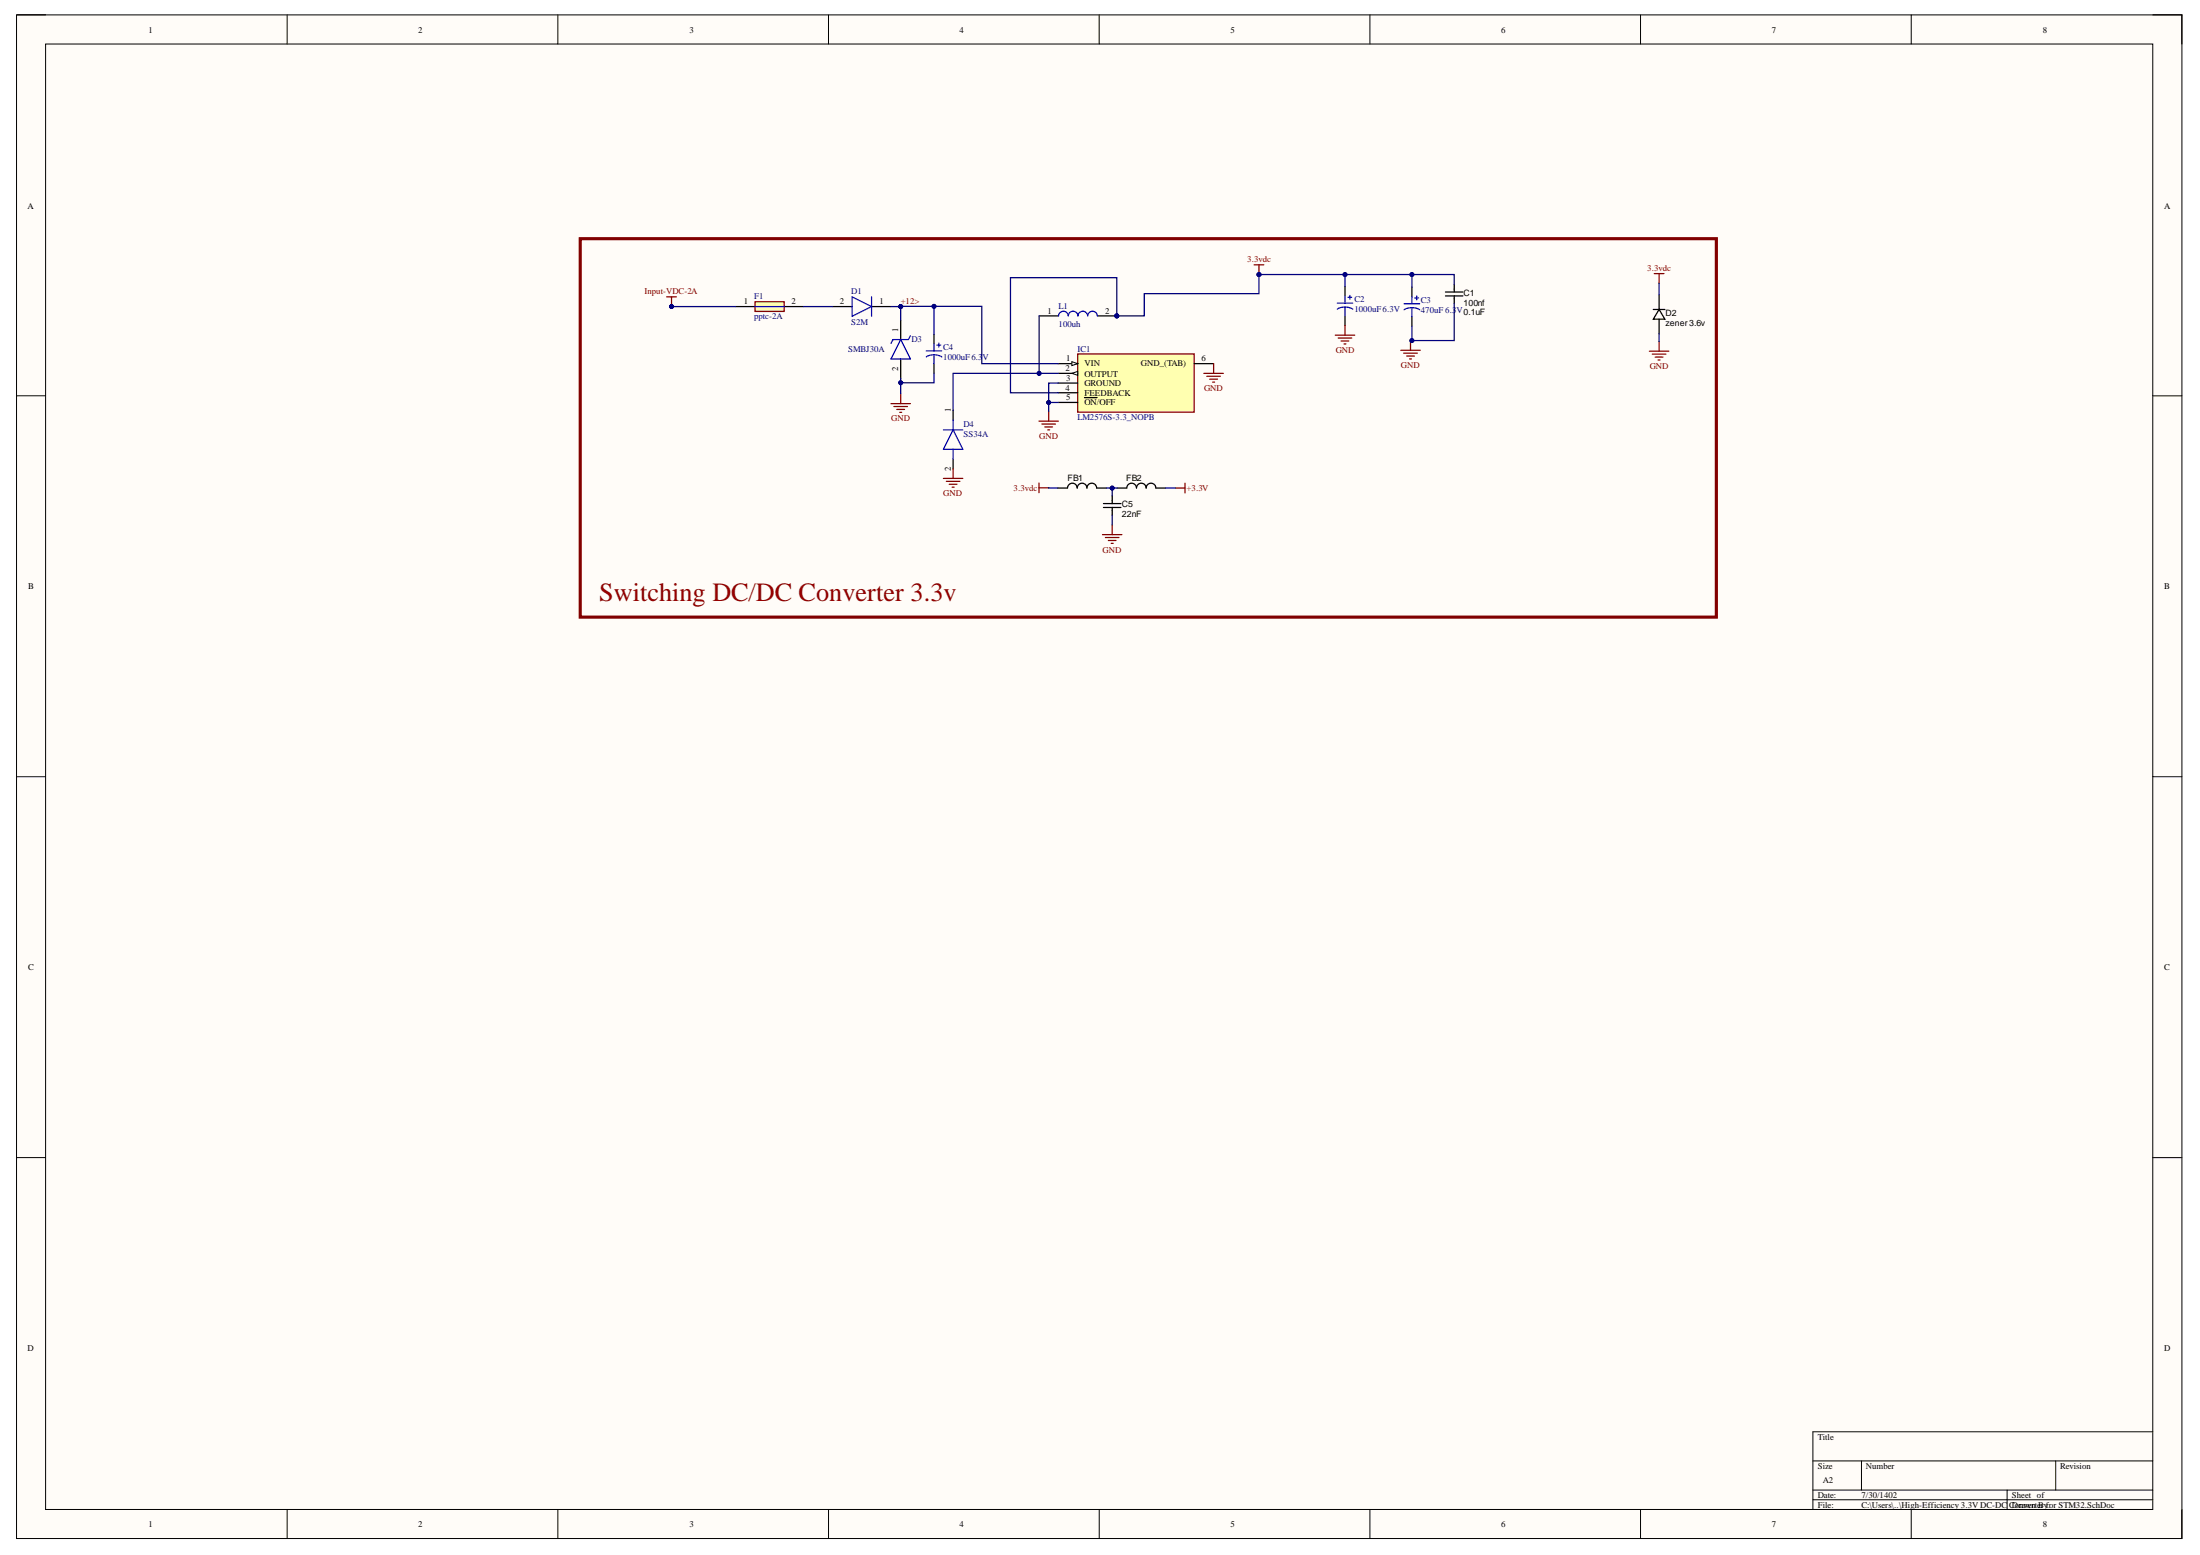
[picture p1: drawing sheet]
# Altium schematic sheet High-Efficiency 3.3V DC-DC Converter for STM32.SchDoc
size A2

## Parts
C1  100nf  value 0.1uF  [CAPC3316X185N]
C2  1000uF 6.3V  [CAP ALSMD POLY 8.3MM H9.0MM]
C3  470uF 6.3V  [CAP ALSMD POLY 6.3MM H5.8MM]
C4  1000uF 6.3V  [CAP ALSMD POLY 8.3MM H9.0MM]
C5  value 22nF  [CAPC3216X180N]  (hidden comment: 22nf_0805)
D1  S2M  [DIOM5336X265N]
D2  Manufacturer Part Number 1: zener 3.6v  [SOD80, LL-34]  (hidden comment: Mini MELF)
D3  SMBJ30A  [DIOM5436X261N]
D4  SS34A  [DIOM5026X262N]
F1  pptc-2A  [FUSC3216X75N]
FB1  fb_1K@100MHZ_0805  [FUSC3216X75N]  (value not drawn)
FB2  fb_1K@100MHZ_0805  [FUSC3216X75N]  (value not drawn)
IC1  LM2576S-3.3_NOPB  [TO170P1435X465-6N]
L1  100uh  [CD75NP221KC]

## Blocks framed on the sheet
Switching DC/DC Converter 3.3v: C1-C5 D1-D4 F1 FB1 FB2 IC1 L1

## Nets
3.3vdc: C1.1 C2.1 C3.1 D2.K FB1.1 IC1.4(FEEDBACK) L1.2
+3.3V: FB2.2
GND: C1.2 C2.2 C3.2 C4.2 C5.2 D2.A D3.2(A) D4.2(A) IC1.3(GROUND) IC1.5(~{ON}/OFF) IC1.6(GND_(TAB))
Input-VDC-2A: F1.1
+12>: C4.1 D1.1(K) D3.1(K) IC1.1(VIN)
NetC5_1: C5.1 FB1.2 FB2.1
NetD1_2: D1.2(A) F1.2
NetD4_1: D4.1(K) IC1.2(OUTPUT) L1.1
